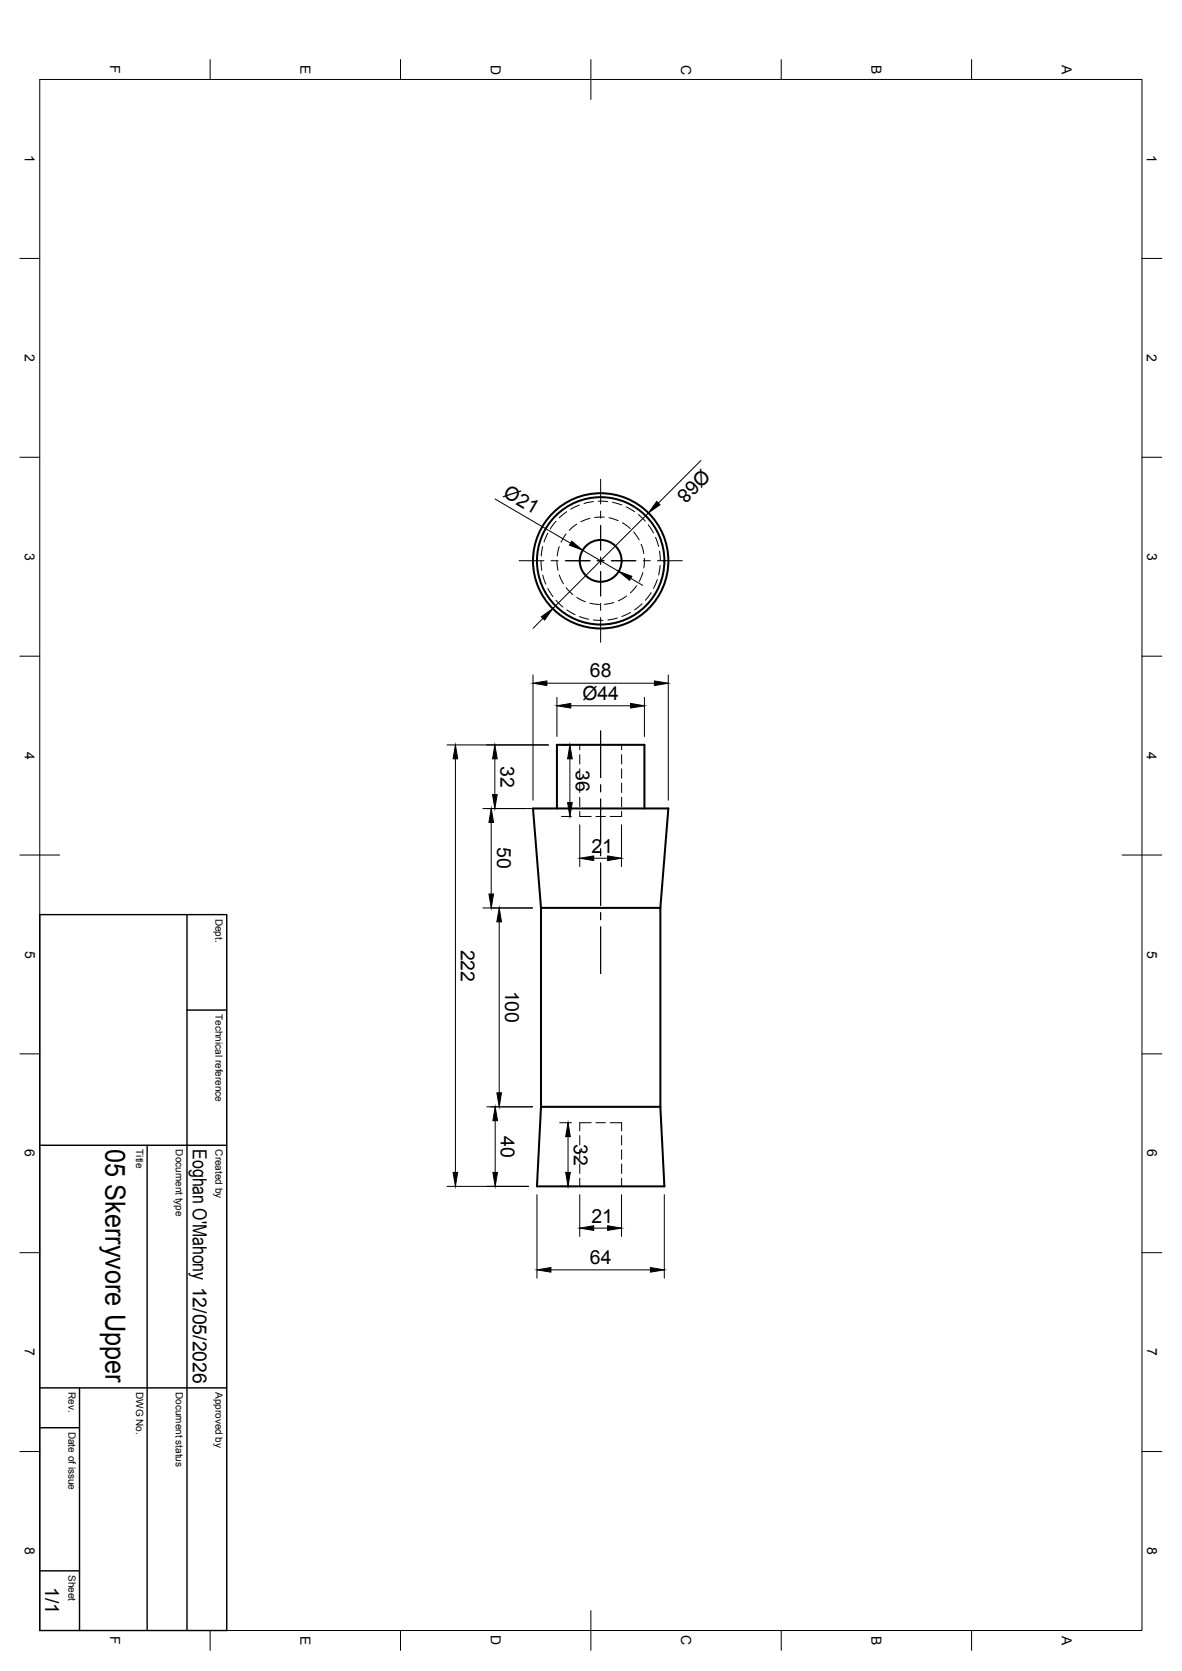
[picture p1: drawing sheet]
<svg xmlns="http://www.w3.org/2000/svg" width="297mm" height="420mm" viewBox="0 0 297 420" stroke-linecap="round" stroke-linejoin="round" font-family="sans-serif">
<!-- layer: Hidden -->
<g fill="none" stroke="#000" stroke-width=".25">
<path d="M136.4 137.4l-.4 2.4M137.7 134l-1 2.3M139.7 131.1l-1.4 1.9M140.5 137.5l-.5 2.3M142.3 134.3l-1.3 2M142.4 128.7l-1.9 1.5M144.9 131.8l-1.9 1.5M145.6 127l-2.2 1M148.2 130.3l-2.2 .9M149.1 126.1l-2.3 .5M150.3 126l2.4 .1M151.8 130l-2.4 .1"/>
<path d="M153 130.2l2.4 .7M153.9 126.3l2.4 .7M156.4 131.5l2 1.4M157.4 127.4l2.1 1.3M159.2 133.8l1.4 2M160.4 129.4l1.8 1.6M161.1 136.9l.7 2.3M162.9 132l1.3 2M164.7 135.1l.8 2.3M165.8 138.6l.1 2.4M136 141l.1 2.4M136.4 144.6l.8 2.3"/>
<path d="M137.7 148l1.3 2M139.7 150.9l1.8 1.7M140 141l.2 2.4M140.5 144.6l1.1 2.2M142.3 147.8l1.7 1.7M142.4 153.4l2.1 1.2M144.9 150.2l2.2 1.1M145.6 155l2.4 .7M148.3 151.7l2.3 .3M149.1 155.9l2.5 .1M154.2 151.5l-2.3 .5M155.1 155.4l-2.3 .5"/>
<path d="M157.5 149.9l-2.1 1.2M158.5 154l-2.2 1M160 147.3l-1.6 1.8M161.4 151.8l-1.9 1.6M161.5 144l-.9 2.2M161.9 140.4l-.1 2.4M163.6 149l-1.4 1.9M165.2 145.7l-1 2.3M165.9 142.2l-.4 2.4M145.7 187.3v1.3M145.7 189.7v2.4M145.7 193.3v2.4"/>
<path d="M145.7 196.9v2.4M156.2 187.3v1.3M156.2 189.7v2.4M156.2 193.3v2.4M156.2 196.9v2.4M145.7 204v1.3h2.9M145.7 200.4v2.4M149.8 205.3h2.3M156.2 204v1.3h-2.9M156.2 200.4v2.4M145.7 285.5v2.4M145.7 289.1v2.4"/>
<path d="M145.7 292.7v2.4M145.7 296.2v2.1M148.6 282.3h-2.9v2.1M149.8 282.3h2.3M153.3 282.3h2.9v2.1M156.2 285.5v2.4M156.2 289.1v2.4M156.2 292.7v2.4M156.2 296.2v2.1"/>
</g>
<!-- layer: Visible -->
<g fill="none" stroke="#000" stroke-width=".51">
<path d="M140 203.3v-16h21.9v16M136 228.3v50l-1.1 20h32.1l-1.1-20M136 228.3h29.9M136 228.3l-2.1-25h34.1l-2.1 25M165.9 228.3v50M136 278.3h29.9"/>
<circle cx="150.9" cy="141" r="16"/>
<circle cx="150.9" cy="141" r="5.3"/>
<circle cx="151" cy="141" r="17"/>
</g>
<!-- layer: BORDER -->
<g fill="none" stroke="#000" stroke-width=".25">
<path d="M10 20h277v390h-277zM52.8 15v5M100.6 15v5M148.5 15v10M196.3 15v5M244.2 15v5M5 65h5M287 65h5M5 115h5M287 115h5M5 165h5M287 165h5"/>
<path d="M5 215h10M282 215h10M5 265h5M287 265h5M5 315h5M287 315h5M5 365h5M287 365h5M52.8 410v5M100.6 410v5M148.5 405v10M196.3 410v5"/>
<path d="M244.2 410v5"/>
</g>
<!-- layer: TITLEBLOCK -->
<path d="M10 230h47v180h-47zM47 230v180M47 254h10M10 288h47M37 288v122M10 359h10M10 349h47M20 349v61M10 395h10" fill="none" stroke="#000" stroke-width=".36"/>
<!-- layer: Smart Centers -->
<g fill="none" stroke="#000" stroke-width=".25">
<path d="M150.9 120.5v6.2M150.9 128.5v1.8M150.9 132.1v6.2M130.5 141h6.2M138.5 141h1.8M142 141h6.3M150.1 141h1.7M150.9 140.1v1.8M150.9 143.7v6.2M150.9 151.7v1.8M150.9 155.3v6.2M153.6 141h6.3"/>
<path d="M161.6 141h1.8M165.2 141h6.2M150.9 183.8v11.7M150.9 197.3v1.8M150.9 200.9v10.7M150.9 213.4v1.8M150.9 217v10.7M150.9 229.5v1.8M150.9 233v11.8"/>
</g>
<!-- layer: FD_Dimensions -->
<g fill="none" stroke="#000" stroke-width=".25">
<path d="M176.1 115.8l-10.7 10.7M124.4 125.5l19 11.1M146.4 138.3l9.1 5.4M163 129l-24.1 24M136.4 155.5l-2.4 2.5M158.5 145.4l3 1.8M133.9 169.7v31.5M137.4 171.8h27M140 175.3v9.9M143.4 177.5h15.1M161.9 175.3v9.9M167.9 169.7v31.5"/>
<path d="M112.3 187.3h25.5M114.4 190.8v104M124.4 190.8v9M141.1 187.3h2.5M143.2 190.8v11M121.3 203.3h16.5M123.4 206.8v18M141.1 205.3h2.5M145.7 207.4v10.5M149.2 215.8h3.5M156.2 207.4v10.5M121.3 228.3h12.5"/>
<path d="M125.5 231.8v43M122.3 278.3h11.5M112.3 298.3h20.5M124.4 281.8v13M140.7 298.3h2.9M140.7 282.3h2.9M142.7 285.8v9M134.9 300.4v21M138.5 319.3h24.9M145.7 300.4v10.5M149.2 308.8h3.5M156.2 300.4v10.5"/>
<path d="M166.9 300.4v21"/>
</g>
<g fill="#000" stroke="#000" stroke-width=".25">
<path d="M143.7 136.1l2.7 2.2-3.3-1.2zM165 126.1l.9 .8-2.9 2.1zM136 155.1l2.9-2.1-2 2.9zM155.5 143.7l3.3 1.2-.6 1zM133.9 171.8l3.5-.6v1.2zM140 177.5l3.4-.6v1.1zM158.5 176.9l3.4 .6-3.4 .5zM164.4 171.2l3.5 .6-3.5 .6zM114.4 187.3l.6 3.5h-1.1zM124.4 187.3l.5 3.5h-1.1zM123.8 199.8h1.1l-.5 3.5zM143.2 187.3l.6 3.5h-1.2z"/>
<path d="M123.4 203.3l.6 3.5h-1.1zM142.6 201.8h1.2l-.6 3.5zM145.7 215.8l3.5-.6v1.2zM152.7 215.2l3.5 .6-3.5 .6zM122.9 224.8h1.1l-.6 3.5zM125.5 228.3l.5 3.5h-1.1zM124.9 274.8h1.1l-.5 3.5zM113.9 294.8h1.1l-.6 3.5zM123.9 294.8h1.1l-.6 3.5zM124.4 278.3l.6 3.5h-1.1zM142.7 282.3l.6 3.5h-1.1zM142.2 294.8h1.1l-.6 3.5z"/>
<path d="M134.9 319.3l3.6-.6v1.2zM145.7 308.8l3.5-.6v1.2zM152.7 308.2l3.5 .6-3.5 .6zM163.4 318.7l3.5 .6-3.5 .6z"/>
</g>
<text font-size="7" x="26.5" y="289" transform="rotate(90 26.5 289)">05 Skerryvore Upper</text>
<g font-size="4.9">
<text x="176.4" y="117.8" transform="rotate(135 176.4 117.8)">Ø68</text>
<text x="126.2" y="124.8" transform="rotate(30 126.2 124.8)">Ø21</text>
<text x="148.3" y="170.3">68</text>
<text x="146.3" y="175.9">Ø44</text>
<text x="125.8" y="192.6" transform="rotate(90 125.8 192.6)">32</text>
<text x="144.7" y="193.6" transform="rotate(90 144.7 193.6)">36</text>
<text x="124.9" y="213.1" transform="rotate(90 124.9 213.1)">50</text>
<text x="148.6" y="214.4">21</text>
<text x="115.8" y="238.8" transform="rotate(90 115.8 238.8)">222</text>
<text x="126.9" y="249.1" transform="rotate(90 126.9 249.1)">100</text>
<text x="125.9" y="285.7" transform="rotate(90 125.9 285.7)">40</text>
<text x="144.2" y="287.6" transform="rotate(90 144.2 287.6)">32</text>
<text x="48.5" y="289" transform="rotate(90 48.5 289)">Eoghan O'Mahony 12/05/2026</text>
<text x="148.6" y="307.4">21</text>
<text x="148.3" y="317.8">64</text>
<text x="11.3" y="399.1" transform="rotate(90 11.3 399.1)">1/1</text>
</g>
<g font-size="3.5">
<text x="27.7" y="16.4" transform="rotate(90 27.7 16.4)">F</text>
<text x="75.5" y="16.3" transform="rotate(90 75.5 16.3)">E</text>
<text x="123.3" y="16.2" transform="rotate(90 123.3 16.2)">D</text>
<text x="171.2" y="16.2" transform="rotate(90 171.2 16.2)">C</text>
<text x="219" y="16.3" transform="rotate(90 219 16.3)">B</text>
<text x="266.8" y="16.3" transform="rotate(90 266.8 16.3)">A</text>
<text x="6.2" y="39" transform="rotate(90 6.2 39)">1</text>
<text x="288.2" y="39" transform="rotate(90 288.2 39)">1</text>
<text x="6.2" y="89" transform="rotate(90 6.2 89)">2</text>
<text x="288.2" y="89" transform="rotate(90 288.2 89)">2</text>
<text x="6.3" y="139" transform="rotate(90 6.3 139)">3</text>
<text x="288.2" y="139" transform="rotate(90 288.2 139)">3</text>
<text x="6.2" y="189" transform="rotate(90 6.2 189)">4</text>
<text x="288.2" y="189" transform="rotate(90 288.2 189)">4</text>
<text x="6.3" y="239" transform="rotate(90 6.3 239)">5</text>
<text x="288.3" y="239" transform="rotate(90 288.3 239)">5</text>
<text x="6.3" y="289" transform="rotate(90 6.3 289)">6</text>
<text x="288.2" y="289" transform="rotate(90 288.2 289)">6</text>
<text x="6.3" y="339" transform="rotate(90 6.3 339)">7</text>
<text x="288.2" y="339" transform="rotate(90 288.2 339)">7</text>
<text x="6.3" y="389" transform="rotate(90 6.3 389)">8</text>
<text x="288.2" y="389" transform="rotate(90 288.2 389)">8</text>
<text x="27.7" y="411.4" transform="rotate(90 27.7 411.4)">F</text>
<text x="75.5" y="411.3" transform="rotate(90 75.5 411.3)">E</text>
<text x="123.3" y="411.2" transform="rotate(90 123.3 411.2)">D</text>
<text x="171.2" y="411.2" transform="rotate(90 171.2 411.2)">C</text>
<text x="219" y="411.3" transform="rotate(90 219 411.3)">B</text>
<text x="266.8" y="411.3" transform="rotate(90 266.8 411.3)">A</text>
</g>
<g font-size="2.5">
<text x="54.2" y="231" transform="rotate(90 54.2 231)">Dept.</text>
<text x="54.2" y="255" transform="rotate(90 54.2 255)">Technical reference</text>
<text x="34.2" y="289" transform="rotate(90 34.2 289)">Title</text>
<text x="44.2" y="289" transform="rotate(90 44.2 289)">Document type</text>
<text x="54.2" y="289" transform="rotate(90 54.2 289)">Created by</text>
<text x="17.2" y="350" transform="rotate(90 17.2 350)">Rev.</text>
<text x="34.2" y="350" transform="rotate(90 34.2 350)">DWG No.</text>
<text x="44.2" y="350" transform="rotate(90 44.2 350)">Document status</text>
<text x="54.2" y="350" transform="rotate(90 54.2 350)">Approved by</text>
<text x="17.2" y="360" transform="rotate(90 17.2 360)">Date of issue</text>
<text x="17.2" y="396" transform="rotate(90 17.2 396)">Sheet</text>
</g>
</svg>
